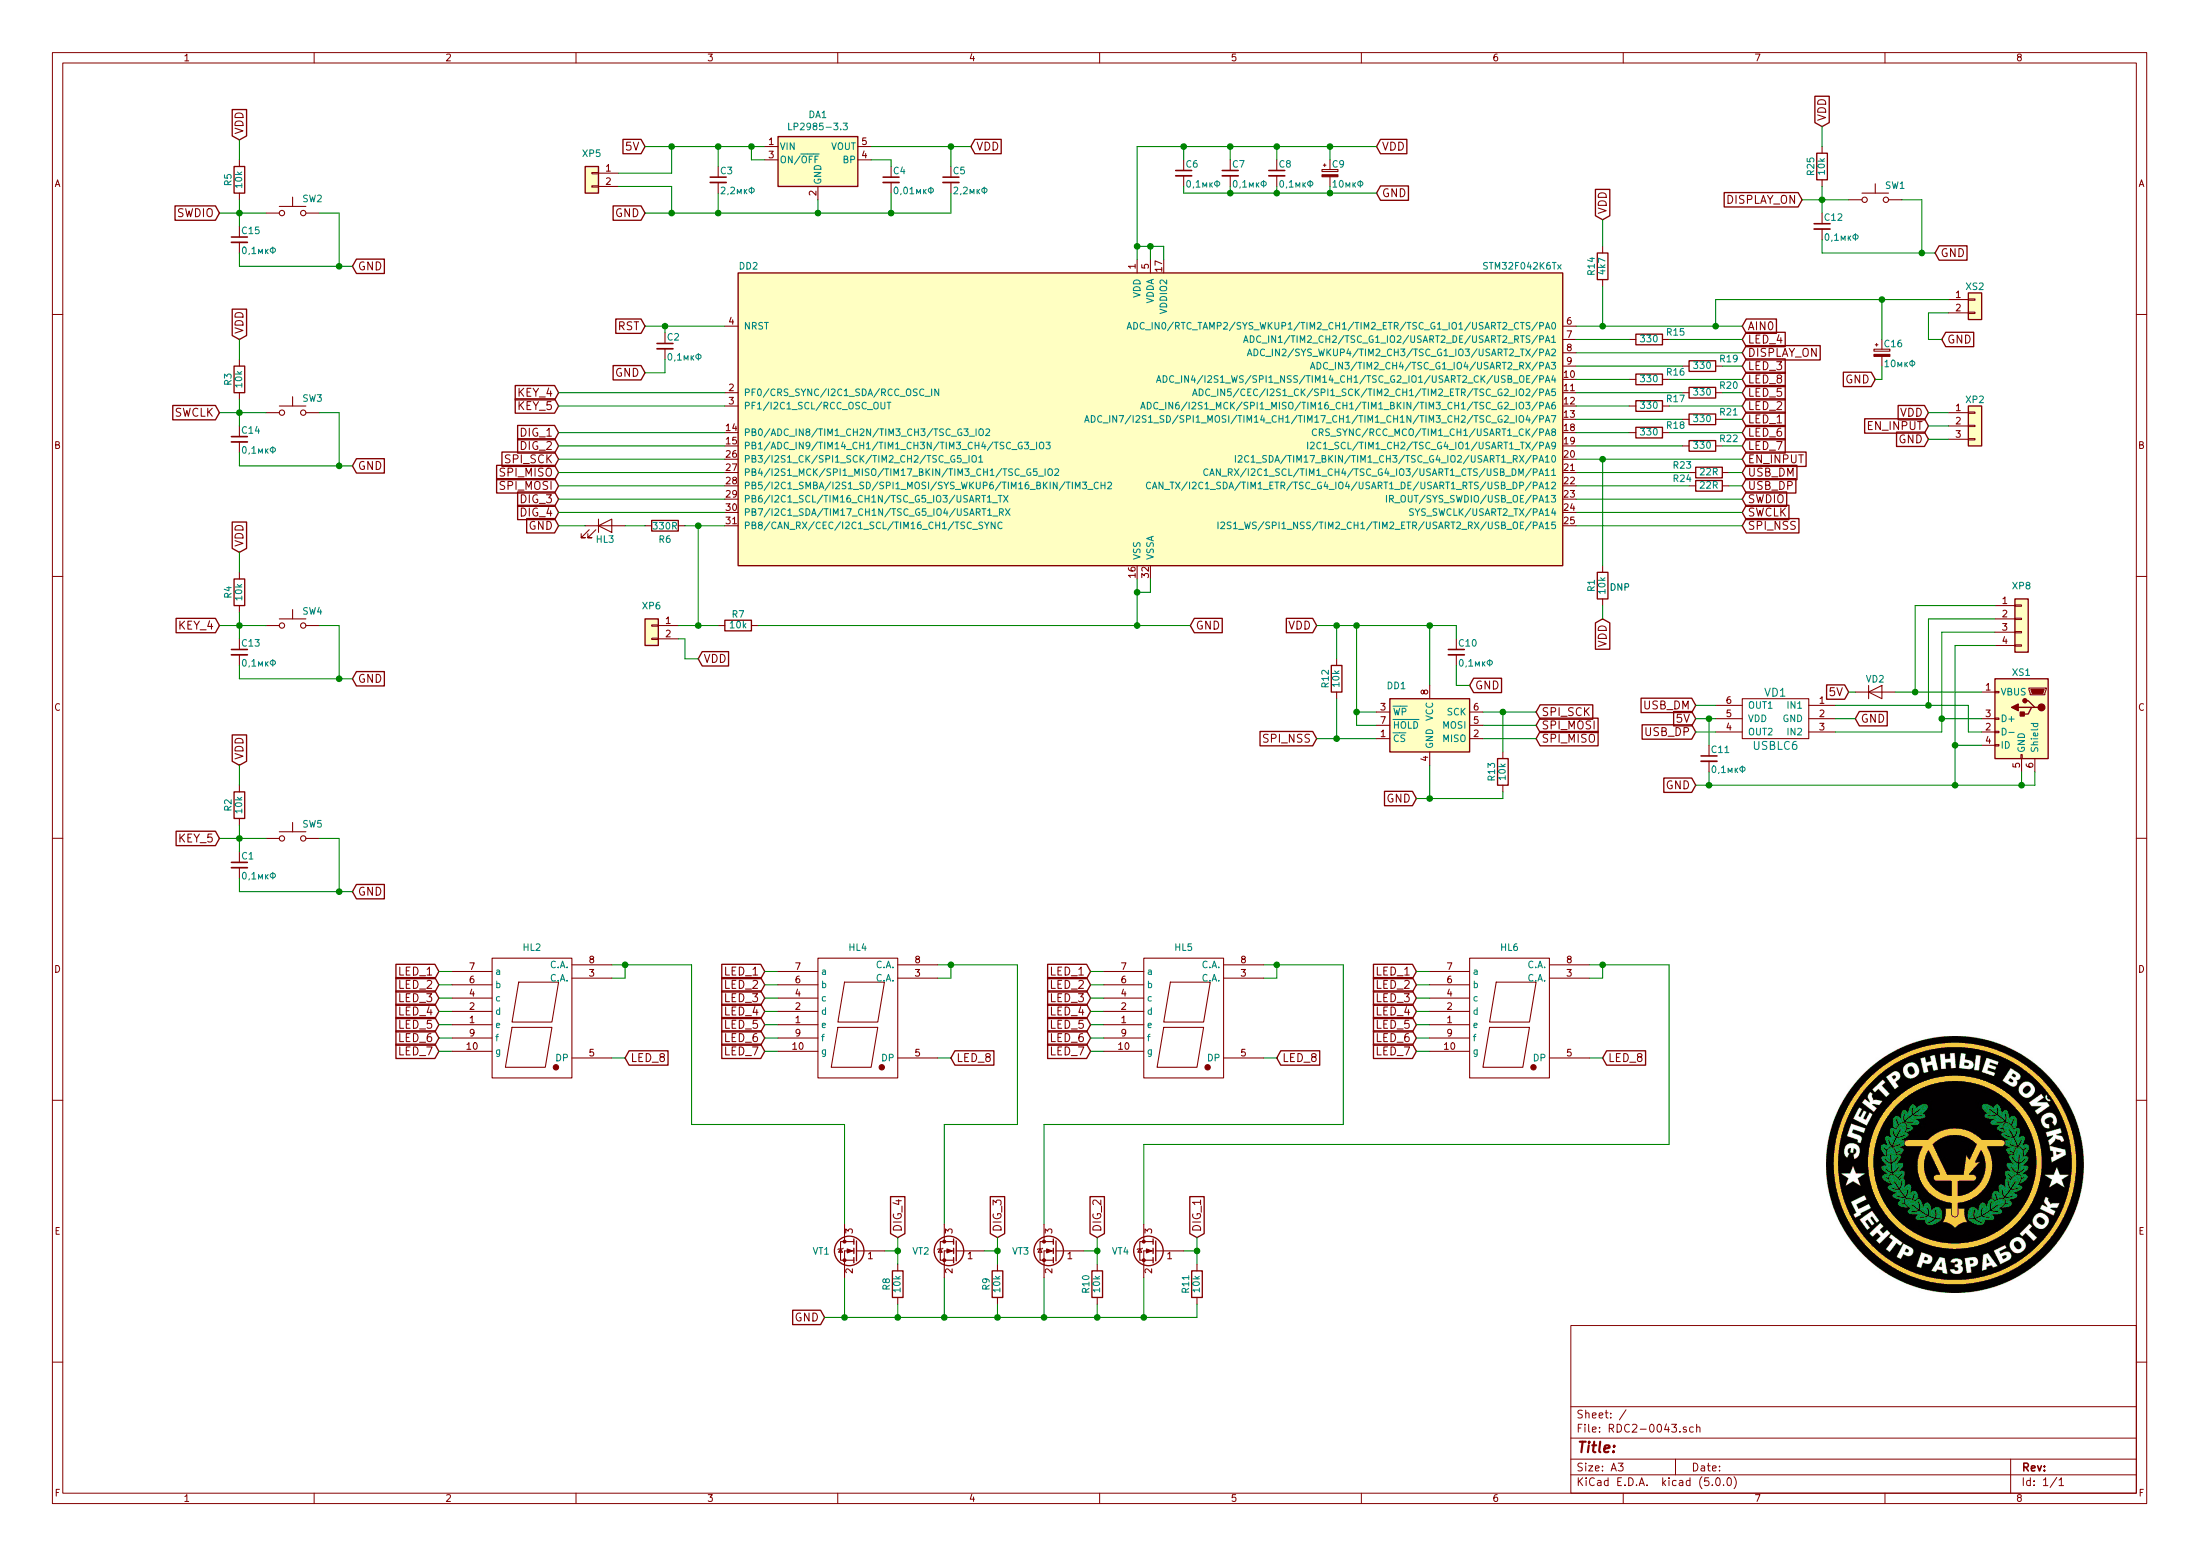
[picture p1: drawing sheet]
EESchema Schematic File Version 4
LIBS:RDC2-0043-cache
EELAYER 26 0
EELAYER END
$Descr A3 16535 11693
encoding utf-8
Sheet 1 1
Title ""
Date ""
Rev ""
Comp ""
Comment1 ""
Comment2 ""
Comment3 ""
Comment4 ""
$EndDescr
$Comp
L Device:C_Small C2
U 1 1
P 5000 2600
F 0 "C2" H 5010 2670 50  0000 L CNN
F 1 "0,1мкФ" H 5010 2520 50  0000 L CNN
F 2 "Capacitors_SMD:C_0603_HandSoldering" H 5000 2600 50  0001 C CNN
F 3 "" H 5000 2600 50  0000 C CNN
	1    5000 2600
	1    0    0    -1  
$EndComp
Text GLabel 10350 1100 2    60   Input ~ 0
VDD
Text GLabel 8950 4700 2    60   Input ~ 0
GND
Text GLabel 10350 1450 2    60   Input ~ 0
GND
$Comp
L Device:C_Small C6
U 1 1
P 8900 1300
F 0 "C6" H 8910 1370 50  0000 L CNN
F 1 "0,1мкФ" H 8910 1220 50  0000 L CNN
F 2 "Capacitors_SMD:C_0603_HandSoldering" H 8900 1300 50  0001 C CNN
F 3 "" H 8900 1300 50  0000 C CNN
	1    8900 1300
	1    0    0    -1  
$EndComp
$Comp
L Device:R R7
U 1 1
P 5550 4700
F 0 "R7" V 5630 4700 50  0000 C CNN
F 1 "10k" V 5550 4700 50  0000 C CNN
F 2 "Resistors_SMD:R_0603_HandSoldering" V 5480 4700 50  0001 C CNN
F 3 "" H 5550 4700 50  0000 C CNN
	1    5550 4700
	0    -1   -1   0   
$EndComp
Text GLabel 4850 2800 0    60   Input ~ 0
GND
Text GLabel 4850 2450 0    60   Input ~ 0
RST
$Comp
L Device:CP_Small C9
U 1 1
P 10000 1300
F 0 "C9" H 10010 1370 50  0000 L CNN
F 1 "10мкФ" H 10010 1220 50  0000 L CNN
F 2 "NewComponents:TantalC_SizeA_EIA-3216_HandSoldering_mm" H 10000 1300 50  0001 C CNN
F 3 "" H 10000 1300 50  0000 C CNN
	1    10000 1300
	1    0    0    -1  
$EndComp
Text GLabel 4850 1600 0    60   Input ~ 0
GND
Text GLabel 7300 1100 2    60   Input ~ 0
VDD
Text GLabel 4850 1100 0    60   Input ~ 0
5V
$Comp
L Device:C_Small C7
U 1 1
P 9250 1300
F 0 "C7" H 9260 1370 50  0000 L CNN
F 1 "0,1мкФ" H 9260 1220 50  0000 L CNN
F 2 "Capacitors_SMD:C_0603_HandSoldering" H 9250 1300 50  0001 C CNN
F 3 "" H 9250 1300 50  0000 C CNN
	1    9250 1300
	1    0    0    -1  
$EndComp
$Comp
L Device:C_Small C5
U 1 1
P 7150 1350
F 0 "C5" H 7160 1420 50  0000 L CNN
F 1 "2,2мкФ" H 7160 1270 50  0000 L CNN
F 2 "Capacitors_SMD:C_0603_HandSoldering" H 7150 1350 50  0001 C CNN
F 3 "" H 7150 1350 50  0000 C CNN
	1    7150 1350
	1    0    0    -1  
$EndComp
$Comp
L Device:C_Small C4
U 1 1
P 6700 1350
F 0 "C4" H 6710 1420 50  0000 L CNN
F 1 "0,01мкФ" H 6710 1270 50  0000 L CNN
F 2 "Capacitors_SMD:C_0603_HandSoldering" H 6700 1350 50  0001 C CNN
F 3 "" H 6700 1350 50  0000 C CNN
	1    6700 1350
	1    0    0    -1  
$EndComp
$Comp
L Device:C_Small C3
U 1 1
P 5400 1350
F 0 "C3" H 5410 1420 50  0000 L CNN
F 1 "2,2мкФ" H 5410 1270 50  0000 L CNN
F 2 "Capacitors_SMD:C_0603_HandSoldering" H 5400 1350 50  0001 C CNN
F 3 "" H 5400 1350 50  0000 C CNN
	1    5400 1350
	1    0    0    -1  
$EndComp
Text GLabel 13100 3850 2    60   Input ~ 0
SWCLK
Text GLabel 9900 4700 0    60   Input ~ 0
VDD
$Comp
L Device:C_Small C10
U 1 1
P 10950 4900
F 0 "C10" H 10960 4970 50  0000 L CNN
F 1 "0,1мкФ" H 10960 4820 50  0000 L CNN
F 2 "Capacitors_SMD:C_0603_HandSoldering" H 10950 4900 50  0001 C CNN
F 3 "" H 10950 4900 50  0000 C CNN
	1    10950 4900
	1    0    0    -1  
$EndComp
$Comp
L Device:R R24
U 1 1
P 12850 3650
F 0 "R24" V 12900 3850 50  0000 C CNN
F 1 "22R" V 12850 3650 50  0000 C CNN
F 2 "Resistors_SMD:R_0603_HandSoldering" V 12780 3650 50  0001 C CNN
F 3 "" H 12850 3650 50  0000 C CNN
	1    12850 3650
	0    -1   -1   0   
$EndComp
$Comp
L Device:R R23
U 1 1
P 12850 3550
F 0 "R23" V 12900 3750 50  0000 C CNN
F 1 "22R" V 12850 3550 50  0000 C CNN
F 2 "Resistors_SMD:R_0603_HandSoldering" V 12780 3550 50  0001 C CNN
F 3 "" H 12850 3550 50  0000 C CNN
	1    12850 3550
	0    -1   -1   0   
$EndComp
$Comp
L NewComponents_KiCad:USBLC6 VD1
U 1 1
P 13350 5400
F 0 "VD1" H 13350 5600 60  0000 C CNN
F 1 "USBLC6" H 13350 5200 60  0000 C CNN
F 2 "NewComponents:SOT23-6L" H 13350 5400 60  0001 C CNN
F 3 "" H 13350 5400 60  0000 C CNN
	1    13350 5400
	-1   0    0    -1  
$EndComp
Text GLabel 13100 3550 2    60   Input ~ 0
USB_DM
Text GLabel 13100 3650 2    60   Input ~ 0
USB_DP
$Comp
L Connector_Generic:Conn_01x02 XP6
U 1 1
P 4900 4700
F 0 "XP6" H 4900 4850 50  0000 C CNN
F 1 "PLS-2" H 4900 4550 50  0001 C CNN
F 2 "NewComponents:Pin_Header_Straight_1x02_mm" H 4900 4700 50  0001 C CNN
F 3 "" H 4900 4700 50  0000 C CNN
	1    4900 4700
	-1   0    0    -1  
$EndComp
Text GLabel 12750 5300 0    60   Input ~ 0
USB_DM
Text GLabel 12750 5500 0    60   Input ~ 0
USB_DP
Text GLabel 12750 5400 0    60   Input ~ 0
5V
Text GLabel 13950 5400 2    60   Input ~ 0
GND
$Comp
L Connector:USB_OTG XS1
U 1 1
P 15200 5400
F 0 "XS1" H 15200 5750 50  0000 C CNN
F 1 "USB_OTG" H 15200 5600 50  0001 C CNN
F 2 "NewComponents:Micro_USB_ElecFreaks" V 15150 5300 50  0001 C CNN
F 3 "" V 15150 5300 50  0000 C CNN
	1    15200 5400
	-1   0    0    -1  
$EndComp
Text GLabel 12750 5900 0    60   Input ~ 0
GND
Text GLabel 13900 5200 0    60   Input ~ 0
5V
$Comp
L Device:C_Small C11
U 1 1
P 12850 5700
F 0 "C11" H 12860 5770 50  0000 L CNN
F 1 "0,1мкФ" H 12860 5620 50  0000 L CNN
F 2 "Capacitors_SMD:C_0603_HandSoldering" H 12850 5700 50  0001 C CNN
F 3 "" H 12850 5700 50  0000 C CNN
	1    12850 5700
	1    0    0    -1  
$EndComp
Text GLabel 10650 6000 0    60   Input ~ 0
GND
Text GLabel 5250 4950 2    60   Input ~ 0
VDD
Text GLabel 13100 3750 2    60   Input ~ 0
SWDIO
Text GLabel 13100 3950 2    60   Input ~ 0
SPI_NSS
Text GLabel 4200 3450 0    60   Input ~ 0
SPI_SCK
Text GLabel 4200 3550 0    60   Input ~ 0
SPI_MISO
Text GLabel 4200 3650 0    60   Input ~ 0
SPI_MOSI
$Comp
L Connector_Generic:Conn_01x02 XP5
U 1 1
P 4450 1300
F 0 "XP5" H 4450 1450 50  0000 C CNN
F 1 "PLS-2" H 4450 1450 50  0001 C CNN
F 2 "NewComponents:Pin_Header_Straight_1x02_mm" H 4450 1300 50  0001 C CNN
F 3 "" H 4450 1300 50  0000 C CNN
	1    4450 1300
	-1   0    0    -1  
$EndComp
Text GLabel 11050 5150 2    60   Input ~ 0
GND
Text GLabel 11550 5550 2    60   Input ~ 0
SPI_MISO
Text GLabel 11550 5450 2    60   Input ~ 0
SPI_MOSI
Text GLabel 11550 5350 2    60   Input ~ 0
SPI_SCK
Text GLabel 9900 5550 0    60   Input ~ 0
SPI_NSS
$Comp
L Device:R R13
U 1 1
P 11300 5800
F 0 "R13" V 11380 5800 50  0000 C CNN
F 1 "10k" V 11300 5800 50  0000 C CNN
F 2 "Resistors_SMD:R_0603_HandSoldering" V 11230 5800 50  0001 C CNN
F 3 "" H 11300 5800 50  0000 C CNN
	1    11300 5800
	-1   0    0    1   
$EndComp
$Comp
L Device:R R12
U 1 1
P 10050 5100
F 0 "R12" V 10130 5100 50  0000 C CNN
F 1 "10k" V 10050 5100 50  0000 C CNN
F 2 "Resistors_SMD:R_0603_HandSoldering" V 9980 5100 50  0001 C CNN
F 3 "" H 10050 5100 50  0000 C CNN
	1    10050 5100
	-1   0    0    1   
$EndComp
Wire Wire Line
	8550 1100 8900 1100
Wire Wire Line
	8550 1100 8550 1850
Wire Wire Line
	8650 1950 8650 1850
Wire Wire Line
	8550 1850 8650 1850
Connection ~ 8550 1850
Wire Wire Line
	8900 1200 8900 1100
Connection ~ 8900 1100
Wire Wire Line
	9250 1100 9250 1200
Connection ~ 9250 1100
Wire Wire Line
	8900 1450 9250 1450
Wire Wire Line
	8900 1450 8900 1400
Wire Wire Line
	9250 1400 9250 1450
Connection ~ 9250 1450
Wire Wire Line
	5000 2450 5000 2500
Wire Wire Line
	5000 2800 5000 2700
Wire Wire Line
	4850 2800 5000 2800
Connection ~ 5000 2450
Wire Wire Line
	10000 1200 10000 1100
Connection ~ 10000 1100
Wire Wire Line
	10000 1400 10000 1450
Connection ~ 10000 1450
Wire Wire Line
	6700 1200 6700 1250
Wire Wire Line
	4850 1100 5050 1100
Wire Wire Line
	5400 1100 5400 1250
Wire Wire Line
	5750 1200 5650 1200
Wire Wire Line
	5650 1200 5650 1100
Connection ~ 5650 1100
Wire Wire Line
	7150 1600 7150 1450
Wire Wire Line
	4850 1600 5050 1600
Wire Wire Line
	6700 1450 6700 1600
Connection ~ 6700 1600
Wire Wire Line
	5400 1450 5400 1600
Connection ~ 5400 1600
Connection ~ 5400 1100
Wire Wire Line
	4200 3650 5450 3650
Wire Wire Line
	11850 3750 13100 3750
Wire Wire Line
	5700 4700 8550 4700
Wire Wire Line
	11850 3850 13100 3850
Wire Wire Line
	11850 3550 12700 3550
Wire Wire Line
	12700 3650 11850 3650
Wire Wire Line
	13100 3550 13000 3550
Wire Wire Line
	13000 3650 13100 3650
Wire Wire Line
	13950 5400 13800 5400
Wire Wire Line
	12750 5400 12850 5400
Wire Wire Line
	12750 5300 12900 5300
Wire Wire Line
	12900 5500 12750 5500
Wire Wire Line
	15200 5900 15200 5800
Wire Wire Line
	12750 5900 12850 5900
Connection ~ 14700 5900
Wire Wire Line
	13800 5300 14500 5300
Wire Wire Line
	14600 4750 14600 5400
Wire Wire Line
	14600 5500 13800 5500
Wire Wire Line
	12850 5400 12850 5600
Wire Wire Line
	5100 4700 5250 4700
Connection ~ 5250 4700
Wire Wire Line
	5100 4800 5150 4800
Wire Wire Line
	5150 4800 5150 4950
Wire Wire Line
	5150 4950 5250 4950
Wire Wire Line
	4200 3550 5450 3550
Wire Wire Line
	5450 3450 4200 3450
Wire Wire Line
	13100 3950 11850 3950
Connection ~ 12850 5400
Wire Wire Line
	12850 5800 12850 5900
Connection ~ 12850 5900
Wire Wire Line
	9900 4700 10050 4700
Wire Wire Line
	10750 4700 10750 5150
Wire Wire Line
	10650 6000 10750 6000
Wire Wire Line
	10750 6000 10750 5750
Wire Wire Line
	11150 5350 11300 5350
Wire Wire Line
	11150 5450 11550 5450
Wire Wire Line
	11550 5550 11150 5550
Wire Wire Line
	11300 5650 11300 5350
Connection ~ 11300 5350
Wire Wire Line
	10950 4700 10950 4800
Connection ~ 10750 4700
Wire Wire Line
	10950 5000 10950 5150
Wire Wire Line
	10950 5150 11050 5150
Wire Wire Line
	10050 4950 10050 4700
Connection ~ 10050 4700
Wire Wire Line
	9900 5550 10050 5550
Wire Wire Line
	10050 5250 10050 5550
Connection ~ 10050 5550
Wire Wire Line
	11300 6000 11300 5950
Connection ~ 10750 6000
Wire Wire Line
	10200 5450 10350 5450
Wire Wire Line
	10200 4700 10200 5350
Connection ~ 10200 4700
Wire Wire Line
	10350 5350 10200 5350
Connection ~ 10200 5350
Wire Wire Line
	7150 1250 7150 1100
Connection ~ 7150 1100
$Comp
L Device:LED HL3
U 1 1
P 4550 3950
F 0 "HL3" H 4550 3850 50  0000 C CNN
F 1 "LED" H 4550 3850 50  0001 C CNN
F 2 "NewComponents:LED_0603_HandSoldering" H 4550 3950 50  0001 C CNN
F 3 "" H 4550 3950 50  0000 C CNN
	1    4550 3950
	1    0    0    -1  
$EndComp
$Comp
L Device:R R6
U 1 1
P 5000 3950
F 0 "R6" V 5100 3950 50  0000 C CNN
F 1 "330R" V 5000 3950 50  0000 C CNN
F 2 "Resistors_SMD:R_0603_HandSoldering" V 4930 3950 50  0001 C CNN
F 3 "" H 5000 3950 50  0000 C CNN
	1    5000 3950
	0    1    1    0   
$EndComp
Text GLabel 13100 3450 2    60   Input ~ 0
EN_INPUT
Text GLabel 13100 2450 2    60   Input ~ 0
AIN0
Wire Wire Line
	11850 2450 12050 2450
$Comp
L Device:R R14
U 1 1
P 12050 2000
F 0 "R14" V 12130 2000 50  0000 C CNN
F 1 "4k7" V 12050 2000 50  0000 C CNN
F 2 "Resistors_SMD:R_0603_HandSoldering" V 11980 2000 50  0001 C CNN
F 3 "" H 12050 2000 50  0000 C CNN
	1    12050 2000
	-1   0    0    1   
$EndComp
Text GLabel 12050 1650 1    60   Input ~ 0
VDD
Wire Wire Line
	12050 1850 12050 1650
Wire Wire Line
	12050 2150 12050 2450
Connection ~ 12050 2450
Text GLabel 4200 3950 0    60   Input ~ 0
GND
Wire Wire Line
	4650 1300 5050 1300
Wire Wire Line
	5050 1300 5050 1100
Connection ~ 5050 1100
Wire Wire Line
	4650 1400 5050 1400
Wire Wire Line
	5050 1400 5050 1600
Connection ~ 5050 1600
$Comp
L Device:D VD2
U 1 1
P 14100 5200
F 0 "VD2" H 14100 5300 50  0000 C CNN
F 1 "D" H 14100 5100 50  0001 C CNN
F 2 "Diodes_SMD:SOD-123" H 14100 5200 50  0001 C CNN
F 3 "" H 14100 5200 50  0000 C CNN
	1    14100 5200
	1    0    0    -1  
$EndComp
Wire Wire Line
	13950 5200 13900 5200
Text GLabel 14500 3100 0    60   Input ~ 0
VDD
$Comp
L Connector_Generic:Conn_01x03 XP2
U 1 1
P 14850 3200
F 0 "XP2" H 14850 3400 50  0000 C CNN
F 1 "CONN_01X03" V 14950 3200 50  0001 C CNN
F 2 "NewComponents:Clem_3Pos_P5" H 14850 3200 50  0001 C CNN
F 3 "" H 14850 3200 50  0000 C CNN
	1    14850 3200
	1    0    0    -1  
$EndComp
$Comp
L stm32:STM32F042K6Tx DD2
U 1 1
P 8650 3150
F 0 "DD2" H 5550 4275 50  0000 L BNN
F 1 "STM32F042K6Tx" H 11750 4275 50  0000 R BNN
F 2 "Housings_QFP:LQFP-32_7x7mm_Pitch0.8mm" H 11750 4225 50  0001 R TNN
F 3 "" H 8650 3150 50  0000 C CNN
	1    8650 3150
	1    0    0    -1  
$EndComp
Wire Wire Line
	5150 3950 5250 3950
Wire Wire Line
	5250 3950 5250 4700
Wire Wire Line
	8550 4350 8550 4450
Connection ~ 8550 4700
Wire Wire Line
	8650 4350 8650 4450
Wire Wire Line
	8650 4450 8550 4450
Connection ~ 8550 4450
Wire Wire Line
	8750 1850 8750 1950
Connection ~ 8650 1850
$Comp
L Device:C_Small C8
U 1 1
P 9600 1300
F 0 "C8" H 9610 1370 50  0000 L CNN
F 1 "0,1мкФ" H 9610 1220 50  0000 L CNN
F 2 "Capacitors_SMD:C_0603_HandSoldering" H 9600 1300 50  0001 C CNN
F 3 "" H 9600 1300 50  0000 C CNN
	1    9600 1300
	1    0    0    -1  
$EndComp
Wire Wire Line
	9600 1200 9600 1100
Connection ~ 9600 1100
Wire Wire Line
	9600 1400 9600 1450
Connection ~ 9600 1450
Connection ~ 5250 3950
Text GLabel 13100 2650 2    60   Input ~ 0
DISPLAY_ON
Wire Wire Line
	11850 2650 13100 2650
$Comp
L Switch:SW_Push SW1
U 1 1
P 14100 1500
F 0 "SW1" H 14250 1610 50  0000 C CNN
F 1 "SW_PUSH" H 14100 1420 50  0001 C CNN
F 2 "NewComponents:TC-0120" H 14100 1500 50  0001 C CNN
F 3 "" H 14100 1500 50  0000 C CNN
	1    14100 1500
	1    0    0    -1  
$EndComp
$Comp
L Device:R R25
U 1 1
P 13700 1250
F 0 "R25" V 13780 1250 50  0000 C CNN
F 1 "10k" V 13700 1250 50  0000 C CNN
F 2 "Resistors_SMD:R_0603_HandSoldering" V 13630 1250 50  0001 C CNN
F 3 "" H 13700 1250 50  0000 C CNN
	1    13700 1250
	-1   0    0    1   
$EndComp
Text GLabel 13700 950  1    60   Input ~ 0
VDD
Text GLabel 14550 1900 2    60   Input ~ 0
GND
$Comp
L Device:R R15
U 1 1
P 12400 2550
F 0 "R15" V 12450 2350 50  0000 C CNN
F 1 "330" V 12400 2550 50  0000 C CNN
F 2 "Resistors_SMD:R_0603_HandSoldering" V 12330 2550 50  0001 C CNN
F 3 "" H 12400 2550 50  0000 C CNN
	1    12400 2550
	0    -1   -1   0   
$EndComp
$Comp
L Device:R R19
U 1 1
P 12800 2750
F 0 "R19" V 12850 2550 50  0000 C CNN
F 1 "330" V 12800 2750 50  0000 C CNN
F 2 "Resistors_SMD:R_0603_HandSoldering" V 12730 2750 50  0001 C CNN
F 3 "" H 12800 2750 50  0000 C CNN
	1    12800 2750
	0    -1   -1   0   
$EndComp
$Comp
L Device:R R16
U 1 1
P 12400 2850
F 0 "R16" V 12450 2650 50  0000 C CNN
F 1 "330" V 12400 2850 50  0000 C CNN
F 2 "Resistors_SMD:R_0603_HandSoldering" V 12330 2850 50  0001 C CNN
F 3 "" H 12400 2850 50  0000 C CNN
	1    12400 2850
	0    -1   -1   0   
$EndComp
$Comp
L Device:R R20
U 1 1
P 12800 2950
F 0 "R20" V 12850 2750 50  0000 C CNN
F 1 "330" V 12800 2950 50  0000 C CNN
F 2 "Resistors_SMD:R_0603_HandSoldering" V 12730 2950 50  0001 C CNN
F 3 "" H 12800 2950 50  0000 C CNN
	1    12800 2950
	0    -1   -1   0   
$EndComp
$Comp
L Device:R R17
U 1 1
P 12400 3050
F 0 "R17" V 12450 2850 50  0000 C CNN
F 1 "330" V 12400 3050 50  0000 C CNN
F 2 "Resistors_SMD:R_0603_HandSoldering" V 12330 3050 50  0001 C CNN
F 3 "" H 12400 3050 50  0000 C CNN
	1    12400 3050
	0    -1   -1   0   
$EndComp
$Comp
L Device:R R21
U 1 1
P 12800 3150
F 0 "R21" V 12850 2950 50  0000 C CNN
F 1 "330" V 12800 3150 50  0000 C CNN
F 2 "Resistors_SMD:R_0603_HandSoldering" V 12730 3150 50  0001 C CNN
F 3 "" H 12800 3150 50  0000 C CNN
	1    12800 3150
	0    -1   -1   0   
$EndComp
$Comp
L Device:R R18
U 1 1
P 12400 3250
F 0 "R18" V 12450 3050 50  0000 C CNN
F 1 "330" V 12400 3250 50  0000 C CNN
F 2 "Resistors_SMD:R_0603_HandSoldering" V 12330 3250 50  0001 C CNN
F 3 "" H 12400 3250 50  0000 C CNN
	1    12400 3250
	0    -1   -1   0   
$EndComp
Text GLabel 13100 2550 2    60   Input ~ 0
LED_4
Text GLabel 13100 2750 2    60   Input ~ 0
LED_3
Text GLabel 13100 2850 2    60   Input ~ 0
LED_8
Text GLabel 13100 2950 2    60   Input ~ 0
LED_5
Text GLabel 13100 3050 2    60   Input ~ 0
LED_2
Text GLabel 13100 3150 2    60   Input ~ 0
LED_1
Text GLabel 13100 3250 2    60   Input ~ 0
LED_6
Wire Wire Line
	13100 2550 12550 2550
Wire Wire Line
	12950 2750 13100 2750
Wire Wire Line
	13100 2850 12550 2850
Wire Wire Line
	12950 2950 13100 2950
Wire Wire Line
	13100 3050 12550 3050
Wire Wire Line
	12950 3150 13100 3150
Wire Wire Line
	13100 3250 12550 3250
$Comp
L Device:R R8
U 1 1
P 6750 9650
F 0 "R8" V 6830 9650 50  0000 C CNN
F 1 "10k" V 6750 9650 50  0000 C CNN
F 2 "Resistors_SMD:R_0603_HandSoldering" V 6680 9650 50  0001 C CNN
F 3 "" H 6750 9650 50  0000 C CNN
	1    6750 9650
	-1   0    0    1   
$EndComp
$Comp
L Device:R R9
U 1 1
P 7500 9650
F 0 "R9" V 7580 9650 50  0000 C CNN
F 1 "10k" V 7500 9650 50  0000 C CNN
F 2 "Resistors_SMD:R_0603_HandSoldering" V 7430 9650 50  0001 C CNN
F 3 "" H 7500 9650 50  0000 C CNN
	1    7500 9650
	-1   0    0    1   
$EndComp
Text GLabel 6750 9300 1    60   Input ~ 0
DIG_4
Text GLabel 7500 9300 1    60   Input ~ 0
DIG_3
Text GLabel 8250 9300 1    60   Input ~ 0
DIG_2
Text GLabel 9000 9300 1    60   Input ~ 0
DIG_1
$Comp
L Device:R R10
U 1 1
P 8250 9650
F 0 "R10" V 8330 9650 50  0000 C CNN
F 1 "10k" V 8250 9650 50  0000 C CNN
F 2 "Resistors_SMD:R_0603_HandSoldering" V 8180 9650 50  0001 C CNN
F 3 "" H 8250 9650 50  0000 C CNN
	1    8250 9650
	-1   0    0    1   
$EndComp
$Comp
L Device:R R11
U 1 1
P 9000 9650
F 0 "R11" V 9080 9650 50  0000 C CNN
F 1 "10k" V 9000 9650 50  0000 C CNN
F 2 "Resistors_SMD:R_0603_HandSoldering" V 8930 9650 50  0001 C CNN
F 3 "" H 9000 9650 50  0000 C CNN
	1    9000 9650
	-1   0    0    1   
$EndComp
Text GLabel 6200 9900 0    60   Input ~ 0
GND
Wire Wire Line
	9000 9900 9000 9800
Wire Wire Line
	6200 9900 6350 9900
Wire Wire Line
	6750 9800 6750 9900
Connection ~ 6750 9900
Wire Wire Line
	7500 9800 7500 9900
Connection ~ 7500 9900
Wire Wire Line
	8250 9800 8250 9900
Connection ~ 8250 9900
Wire Wire Line
	8600 9600 8600 9900
Connection ~ 8600 9900
Wire Wire Line
	7850 9600 7850 9900
Connection ~ 7850 9900
Wire Wire Line
	7100 9600 7100 9900
Connection ~ 7100 9900
Wire Wire Line
	6350 9600 6350 9900
Connection ~ 6350 9900
Wire Wire Line
	6750 9300 6750 9400
Wire Wire Line
	7500 9300 7500 9400
Wire Wire Line
	8250 9300 8250 9400
Wire Wire Line
	9000 9300 9000 9400
Wire Wire Line
	8900 9400 9000 9400
Connection ~ 9000 9400
Wire Wire Line
	8150 9400 8250 9400
Connection ~ 8250 9400
Wire Wire Line
	7400 9400 7500 9400
Connection ~ 7500 9400
Wire Wire Line
	6650 9400 6750 9400
Connection ~ 6750 9400
Text GLabel 13100 3350 2    60   Input ~ 0
LED_7
$Comp
L Device:R R22
U 1 1
P 12800 3350
F 0 "R22" V 12850 3150 50  0000 C CNN
F 1 "330" V 12800 3350 50  0000 C CNN
F 2 "Resistors_SMD:R_0603_HandSoldering" V 12730 3350 50  0001 C CNN
F 3 "" H 12800 3350 50  0000 C CNN
	1    12800 3350
	0    -1   -1   0   
$EndComp
Wire Wire Line
	12950 3350 13100 3350
$Comp
L Device:C_Small C12
U 1 1
P 13700 1700
F 0 "C12" H 13710 1770 50  0000 L CNN
F 1 "0,1мкФ" H 13710 1620 50  0000 L CNN
F 2 "Capacitors_SMD:C_0603_HandSoldering" H 13700 1700 50  0001 C CNN
F 3 "" H 13700 1700 50  0000 C CNN
	1    13700 1700
	1    0    0    -1  
$EndComp
Text GLabel 13550 1500 0    60   Input ~ 0
DISPLAY_ON
Wire Wire Line
	13700 950  13700 1100
Wire Wire Line
	13550 1500 13700 1500
Wire Wire Line
	13700 1400 13700 1500
Connection ~ 13700 1500
Wire Wire Line
	14450 1500 14450 1900
Wire Wire Line
	13700 1900 14450 1900
Wire Wire Line
	13700 1800 13700 1900
Connection ~ 14450 1900
Text GLabel 4200 3250 0    60   Input ~ 0
DIG_1
Text GLabel 4200 3350 0    60   Input ~ 0
DIG_2
Text GLabel 4200 3750 0    60   Input ~ 0
DIG_3
Text GLabel 4200 3850 0    60   Input ~ 0
DIG_4
Wire Wire Line
	5450 3250 4200 3250
Wire Wire Line
	4200 3350 5450 3350
Wire Wire Line
	5450 3750 4200 3750
Wire Wire Line
	4200 3850 5450 3850
Wire Wire Line
	12250 2550 11850 2550
Wire Wire Line
	12650 2750 11850 2750
Wire Wire Line
	11850 2850 12250 2850
Wire Wire Line
	12650 2950 11850 2950
Wire Wire Line
	11850 3050 12250 3050
Wire Wire Line
	12650 3150 11850 3150
Wire Wire Line
	11850 3250 12250 3250
Wire Wire Line
	12650 3350 11850 3350
Text GLabel 3300 7400 0    60   Input ~ 0
LED_2
Text GLabel 3300 7500 0    60   Input ~ 0
LED_3
Text GLabel 3300 7600 0    60   Input ~ 0
LED_4
Text GLabel 3300 7700 0    60   Input ~ 0
LED_5
Text GLabel 3300 7800 0    60   Input ~ 0
LED_6
Text GLabel 3300 7900 0    60   Input ~ 0
LED_7
Text GLabel 4700 7950 2    60   Input ~ 0
LED_8
Text GLabel 3300 7300 0    60   Input ~ 0
LED_1
Wire Wire Line
	4600 7950 4700 7950
Wire Wire Line
	3400 7900 3300 7900
Wire Wire Line
	3300 7800 3400 7800
Wire Wire Line
	3400 7700 3300 7700
Wire Wire Line
	3300 7600 3400 7600
Wire Wire Line
	3400 7500 3300 7500
Wire Wire Line
	3300 7400 3400 7400
Wire Wire Line
	3400 7300 3300 7300
Text GLabel 5750 7400 0    60   Input ~ 0
LED_2
Text GLabel 5750 7500 0    60   Input ~ 0
LED_3
Text GLabel 5750 7600 0    60   Input ~ 0
LED_4
Text GLabel 5750 7700 0    60   Input ~ 0
LED_5
Text GLabel 5750 7800 0    60   Input ~ 0
LED_6
Text GLabel 5750 7900 0    60   Input ~ 0
LED_7
Text GLabel 7150 7950 2    60   Input ~ 0
LED_8
Text GLabel 5750 7300 0    60   Input ~ 0
LED_1
Wire Wire Line
	7050 7950 7150 7950
Wire Wire Line
	5850 7900 5750 7900
Wire Wire Line
	5750 7800 5850 7800
Wire Wire Line
	5850 7700 5750 7700
Wire Wire Line
	5750 7600 5850 7600
Wire Wire Line
	5850 7500 5750 7500
Wire Wire Line
	5750 7400 5850 7400
Wire Wire Line
	5850 7300 5750 7300
Text GLabel 8200 7400 0    60   Input ~ 0
LED_2
Text GLabel 8200 7500 0    60   Input ~ 0
LED_3
Text GLabel 8200 7600 0    60   Input ~ 0
LED_4
Text GLabel 8200 7700 0    60   Input ~ 0
LED_5
Text GLabel 8200 7800 0    60   Input ~ 0
LED_6
Text GLabel 8200 7900 0    60   Input ~ 0
LED_7
Text GLabel 9600 7950 2    60   Input ~ 0
LED_8
Text GLabel 8200 7300 0    60   Input ~ 0
LED_1
Wire Wire Line
	9500 7950 9600 7950
Wire Wire Line
	8300 7900 8200 7900
Wire Wire Line
	8200 7800 8300 7800
Wire Wire Line
	8300 7700 8200 7700
Wire Wire Line
	8200 7600 8300 7600
Wire Wire Line
	8300 7500 8200 7500
Wire Wire Line
	8200 7400 8300 7400
Wire Wire Line
	8300 7300 8200 7300
Text GLabel 10650 7400 0    60   Input ~ 0
LED_2
Text GLabel 10650 7500 0    60   Input ~ 0
LED_3
Text GLabel 10650 7600 0    60   Input ~ 0
LED_4
Text GLabel 10650 7700 0    60   Input ~ 0
LED_5
Text GLabel 10650 7800 0    60   Input ~ 0
LED_6
Text GLabel 10650 7900 0    60   Input ~ 0
LED_7
Text GLabel 12050 7950 2    60   Input ~ 0
LED_8
Text GLabel 10650 7300 0    60   Input ~ 0
LED_1
Wire Wire Line
	11950 7950 12050 7950
Wire Wire Line
	10750 7900 10650 7900
Wire Wire Line
	10650 7800 10750 7800
Wire Wire Line
	10750 7700 10650 7700
Wire Wire Line
	10650 7600 10750 7600
Wire Wire Line
	10750 7500 10650 7500
Wire Wire Line
	10650 7400 10750 7400
Wire Wire Line
	10750 7300 10650 7300
Wire Wire Line
	4600 7250 4700 7250
Wire Wire Line
	5200 7250 5200 8450
Wire Wire Line
	5200 8450 6350 8450
Wire Wire Line
	6350 8450 6350 9200
Wire Wire Line
	4600 7350 4700 7350
Wire Wire Line
	4700 7350 4700 7250
Connection ~ 4700 7250
Wire Wire Line
	7050 7250 7150 7250
Wire Wire Line
	7650 7250 7650 8450
Wire Wire Line
	7650 8450 7100 8450
Wire Wire Line
	7100 8450 7100 9200
Wire Wire Line
	7050 7350 7150 7350
Wire Wire Line
	7150 7350 7150 7250
Connection ~ 7150 7250
Wire Wire Line
	7850 9200 7850 8450
Wire Wire Line
	7850 8450 10100 8450
Wire Wire Line
	10100 7250 10100 8450
Wire Wire Line
	9500 7250 9600 7250
Wire Wire Line
	9500 7350 9600 7350
Wire Wire Line
	9600 7350 9600 7250
Connection ~ 9600 7250
Wire Wire Line
	8600 9200 8600 8600
Wire Wire Line
	8600 8600 12550 8600
Wire Wire Line
	12550 7250 12550 8600
Wire Wire Line
	11950 7250 12050 7250
Wire Wire Line
	11950 7350 12050 7350
Wire Wire Line
	12050 7350 12050 7250
Connection ~ 12050 7250
$Comp
L Connector_Generic:Conn_01x04 XP8
U 1 1
P 15200 4650
F 0 "XP8" H 15200 4900 50  0000 C CNN
F 1 "CONN_01X04" V 15300 4650 50  0001 C CNN
F 2 "NewComponents:pin_header-4-1.5_pitch" H 15200 4650 50  0001 C CNN
F 3 "" H 15200 4650 50  0000 C CNN
	1    15200 4650
	1    0    0    -1  
$EndComp
Wire Wire Line
	14700 4850 15000 4850
Wire Wire Line
	15000 4750 14600 4750
Connection ~ 14600 5400
Wire Wire Line
	15000 4650 14500 4650
Wire Wire Line
	14500 4650 14500 5300
Connection ~ 14500 5300
Wire Wire Line
	15000 4550 14400 4550
Wire Wire Line
	14400 4550 14400 5200
Connection ~ 14400 5200
Wire Wire Line
	8550 1850 8550 1950
Wire Wire Line
	8900 1100 9250 1100
Wire Wire Line
	9250 1100 9600 1100
Wire Wire Line
	9250 1450 9600 1450
Wire Wire Line
	5000 2450 5450 2450
Wire Wire Line
	10000 1100 10350 1100
Wire Wire Line
	10000 1450 10350 1450
Wire Wire Line
	5650 1100 5750 1100
Wire Wire Line
	6700 1600 7150 1600
Wire Wire Line
	5400 1100 5650 1100
Wire Wire Line
	14700 5900 15200 5900
Wire Wire Line
	5250 4700 5400 4700
Wire Wire Line
	12850 5400 12900 5400
Wire Wire Line
	12850 5900 14700 5900
Wire Wire Line
	11300 5350 11550 5350
Wire Wire Line
	10750 4700 10950 4700
Wire Wire Line
	10050 4700 10200 4700
Wire Wire Line
	10050 5550 10350 5550
Wire Wire Line
	10750 6000 11300 6000
Wire Wire Line
	10200 4700 10750 4700
Wire Wire Line
	10200 5350 10200 5450
Wire Wire Line
	7150 1100 7300 1100
Wire Wire Line
	12050 2450 12900 2450
Wire Wire Line
	5050 1100 5400 1100
Wire Wire Line
	5050 1600 5400 1600
Wire Wire Line
	8550 4700 8950 4700
Wire Wire Line
	8550 4450 8550 4700
Wire Wire Line
	8650 1850 8750 1850
Wire Wire Line
	9600 1100 10000 1100
Wire Wire Line
	9600 1450 10000 1450
Wire Wire Line
	6750 9900 7100 9900
Wire Wire Line
	7500 9900 7850 9900
Wire Wire Line
	8250 9900 8600 9900
Wire Wire Line
	8600 9900 9000 9900
Wire Wire Line
	7850 9900 8250 9900
Wire Wire Line
	7100 9900 7500 9900
Wire Wire Line
	6350 9900 6750 9900
Wire Wire Line
	9000 9400 9000 9500
Wire Wire Line
	8250 9400 8250 9500
Wire Wire Line
	7500 9400 7500 9500
Wire Wire Line
	6750 9400 6750 9500
Wire Wire Line
	13700 1500 13700 1600
Wire Wire Line
	14450 1900 14550 1900
Wire Wire Line
	4700 7250 5200 7250
Wire Wire Line
	7150 7250 7650 7250
Wire Wire Line
	9600 7250 10100 7250
Wire Wire Line
	12050 7250 12550 7250
Wire Wire Line
	14700 5600 14700 5900
Wire Wire Line
	14600 5400 14600 5500
Wire Wire Line
	14400 5200 14250 5200
Wire Wire Line
	14300 1500 14450 1500
Wire Wire Line
	13700 1500 13900 1500
Wire Wire Line
	4700 3950 4850 3950
Wire Wire Line
	4850 2450 5000 2450
Wire Wire Line
	4200 3950 4400 3950
Text GLabel 14500 3300 0    60   Input ~ 0
GND
Text GLabel 14500 3200 0    60   Input ~ 0
EN_INPUT
Wire Wire Line
	14500 3100 14650 3100
Wire Wire Line
	14650 3200 14500 3200
Wire Wire Line
	14500 3300 14650 3300
$Comp
L Device:R R1
U 1 1
P 12050 4400
F 0 "R1" V 12130 4400 50  0000 C CNN
F 1 "10k" V 12050 4400 50  0000 C CNN
F 2 "Resistors_SMD:R_0603_HandSoldering" V 11980 4400 50  0001 C CNN
F 3 "" H 12050 4400 50  0000 C CNN
	1    12050 4400
	-1   0    0    1   
$EndComp
Text GLabel 12050 4650 3    60   Input ~ 0
VDD
Wire Wire Line
	12050 4550 12050 4650
Wire Wire Line
	5250 3950 5450 3950
Wire Wire Line
	11850 3450 12050 3450
Wire Wire Line
	12050 4250 12050 3450
Connection ~ 12050 3450
Wire Wire Line
	12050 3450 13100 3450
Wire Wire Line
	14700 5600 14900 5600
Wire Wire Line
	15300 5800 15300 5900
Wire Wire Line
	15300 5900 15200 5900
Connection ~ 15200 5900
Wire Wire Line
	14400 5200 14900 5200
Wire Wire Line
	14800 5300 14800 5500
Wire Wire Line
	14800 5500 14900 5500
$Comp
L Memory_EEPROM:AT25xxx DD1
U 1 1
P 10750 5450
F 0 "DD1" H 10500 5750 50  0000 C CNN
F 1 "AT25xxx" H 10750 5837 50  0001 C CNN
F 2 "" H 10750 5450 50  0001 C CNN
F 3 "http://ww1.microchip.com/downloads/en/DeviceDoc/Atmel-8707-SEEPROM-AT25010B-020B-040B-Datasheet.pdf" H 10750 5450 50  0001 C CNN
	1    10750 5450
	1    0    0    -1  
$EndComp
$Comp
L Regulator_Linear:LP2985-3.3 DA1
U 1 1
P 6150 1200
F 0 "DA1" H 6150 1542 50  0000 C CNN
F 1 "LP2985-3.3" H 6150 1451 50  0000 C CNN
F 2 "Package_TO_SOT_SMD:SOT-23-5" H 6150 1525 50  0001 C CNN
F 3 "http://www.ti.com/lit/ds/symlink/lp2985.pdf" H 6150 1200 50  0001 C CNN
	1    6150 1200
	1    0    0    -1  
$EndComp
Wire Wire Line
	5400 1600 6150 1600
Wire Wire Line
	6150 1500 6150 1600
Connection ~ 6150 1600
Wire Wire Line
	6150 1600 6700 1600
Wire Wire Line
	6550 1200 6700 1200
Wire Wire Line
	6550 1100 7150 1100
$Comp
L Transistor_FET:BSS138 VT1
U 1 1
P 6450 9400
F 0 "VT1" H 6656 9400 50  0000 L CNN
F 1 "BSS138" H 6656 9355 50  0001 L CNN
F 2 "Package_TO_SOT_SMD:SOT-23" H 6650 9325 50  0001 L CIN
F 3 "https://www.fairchildsemi.com/datasheets/BS/BSS138.pdf" H 6450 9400 50  0001 L CNN
	1    6450 9400
	-1   0    0    -1  
$EndComp
$Comp
L Transistor_FET:BSS138 VT2
U 1 1
P 7200 9400
F 0 "VT2" H 7406 9400 50  0000 L CNN
F 1 "BSS138" H 7406 9355 50  0001 L CNN
F 2 "Package_TO_SOT_SMD:SOT-23" H 7400 9325 50  0001 L CIN
F 3 "https://www.fairchildsemi.com/datasheets/BS/BSS138.pdf" H 7200 9400 50  0001 L CNN
	1    7200 9400
	-1   0    0    -1  
$EndComp
$Comp
L Transistor_FET:BSS138 VT3
U 1 1
P 7950 9400
F 0 "VT3" H 8156 9400 50  0000 L CNN
F 1 "BSS138" H 8156 9355 50  0001 L CNN
F 2 "Package_TO_SOT_SMD:SOT-23" H 8150 9325 50  0001 L CIN
F 3 "https://www.fairchildsemi.com/datasheets/BS/BSS138.pdf" H 7950 9400 50  0001 L CNN
	1    7950 9400
	-1   0    0    -1  
$EndComp
$Comp
L Transistor_FET:BSS138 VT4
U 1 1
P 8700 9400
F 0 "VT4" H 8906 9400 50  0000 L CNN
F 1 "BSS138" H 8906 9355 50  0001 L CNN
F 2 "Package_TO_SOT_SMD:SOT-23" H 8900 9325 50  0001 L CIN
F 3 "https://www.fairchildsemi.com/datasheets/BS/BSS138.pdf" H 8700 9400 50  0001 L CNN
	1    8700 9400
	-1   0    0    -1  
$EndComp
$Comp
L Switch:SW_Push SW2
U 1 1
P 2200 1600
F 0 "SW2" H 2350 1710 50  0000 C CNN
F 1 "SW_PUSH" H 2200 1520 50  0001 C CNN
F 2 "NewComponents:TC-0120" H 2200 1600 50  0001 C CNN
F 3 "" H 2200 1600 50  0000 C CNN
	1    2200 1600
	1    0    0    -1  
$EndComp
$Comp
L Device:R R5
U 1 1
P 1800 1350
F 0 "R5" V 1880 1350 50  0000 C CNN
F 1 "10k" V 1800 1350 50  0000 C CNN
F 2 "Resistors_SMD:R_0603_HandSoldering" V 1730 1350 50  0001 C CNN
F 3 "" H 1800 1350 50  0000 C CNN
	1    1800 1350
	-1   0    0    1   
$EndComp
Text GLabel 1800 1050 1    60   Input ~ 0
VDD
Text GLabel 2650 2000 2    60   Input ~ 0
GND
$Comp
L Device:C_Small C15
U 1 1
P 1800 1800
F 0 "C15" H 1810 1870 50  0000 L CNN
F 1 "0,1мкФ" H 1810 1720 50  0000 L CNN
F 2 "Capacitors_SMD:C_0603_HandSoldering" H 1800 1800 50  0001 C CNN
F 3 "" H 1800 1800 50  0000 C CNN
	1    1800 1800
	1    0    0    -1  
$EndComp
Wire Wire Line
	1800 1050 1800 1200
Wire Wire Line
	1650 1600 1800 1600
Wire Wire Line
	1800 1500 1800 1600
Connection ~ 1800 1600
Wire Wire Line
	2550 1600 2550 2000
Wire Wire Line
	1800 2000 2550 2000
Wire Wire Line
	1800 1900 1800 2000
Connection ~ 2550 2000
Wire Wire Line
	1800 1600 1800 1700
Wire Wire Line
	2550 2000 2650 2000
Wire Wire Line
	2400 1600 2550 1600
Wire Wire Line
	1800 1600 2000 1600
$Comp
L Switch:SW_Push SW3
U 1 1
P 2200 3100
F 0 "SW3" H 2350 3210 50  0000 C CNN
F 1 "SW_PUSH" H 2200 3020 50  0001 C CNN
F 2 "NewComponents:TC-0120" H 2200 3100 50  0001 C CNN
F 3 "" H 2200 3100 50  0000 C CNN
	1    2200 3100
	1    0    0    -1  
$EndComp
$Comp
L Device:R R3
U 1 1
P 1800 2850
F 0 "R3" V 1880 2850 50  0000 C CNN
F 1 "10k" V 1800 2850 50  0000 C CNN
F 2 "Resistors_SMD:R_0603_HandSoldering" V 1730 2850 50  0001 C CNN
F 3 "" H 1800 2850 50  0000 C CNN
	1    1800 2850
	-1   0    0    1   
$EndComp
Text GLabel 1800 2550 1    60   Input ~ 0
VDD
Text GLabel 2650 3500 2    60   Input ~ 0
GND
$Comp
L Device:C_Small C14
U 1 1
P 1800 3300
F 0 "C14" H 1810 3370 50  0000 L CNN
F 1 "0,1мкФ" H 1810 3220 50  0000 L CNN
F 2 "Capacitors_SMD:C_0603_HandSoldering" H 1800 3300 50  0001 C CNN
F 3 "" H 1800 3300 50  0000 C CNN
	1    1800 3300
	1    0    0    -1  
$EndComp
Wire Wire Line
	1800 2550 1800 2700
Wire Wire Line
	1650 3100 1800 3100
Wire Wire Line
	1800 3000 1800 3100
Connection ~ 1800 3100
Wire Wire Line
	2550 3100 2550 3500
Wire Wire Line
	1800 3500 2550 3500
Wire Wire Line
	1800 3400 1800 3500
Connection ~ 2550 3500
Wire Wire Line
	1800 3100 1800 3200
Wire Wire Line
	2550 3500 2650 3500
Wire Wire Line
	2400 3100 2550 3100
Wire Wire Line
	1800 3100 2000 3100
$Comp
L Switch:SW_Push SW4
U 1 1
P 2200 4700
F 0 "SW4" H 2350 4810 50  0000 C CNN
F 1 "SW_PUSH" H 2200 4620 50  0001 C CNN
F 2 "NewComponents:TC-0120" H 2200 4700 50  0001 C CNN
F 3 "" H 2200 4700 50  0000 C CNN
	1    2200 4700
	1    0    0    -1  
$EndComp
$Comp
L Device:R R4
U 1 1
P 1800 4450
F 0 "R4" V 1880 4450 50  0000 C CNN
F 1 "10k" V 1800 4450 50  0000 C CNN
F 2 "Resistors_SMD:R_0603_HandSoldering" V 1730 4450 50  0001 C CNN
F 3 "" H 1800 4450 50  0000 C CNN
	1    1800 4450
	-1   0    0    1   
$EndComp
Text GLabel 1800 4150 1    60   Input ~ 0
VDD
Text GLabel 2650 5100 2    60   Input ~ 0
GND
$Comp
L Device:C_Small C13
U 1 1
P 1800 4900
F 0 "C13" H 1810 4970 50  0000 L CNN
F 1 "0,1мкФ" H 1810 4820 50  0000 L CNN
F 2 "Capacitors_SMD:C_0603_HandSoldering" H 1800 4900 50  0001 C CNN
F 3 "" H 1800 4900 50  0000 C CNN
	1    1800 4900
	1    0    0    -1  
$EndComp
Wire Wire Line
	1800 4150 1800 4300
Wire Wire Line
	1650 4700 1800 4700
Wire Wire Line
	1800 4600 1800 4700
Connection ~ 1800 4700
Wire Wire Line
	2550 4700 2550 5100
Wire Wire Line
	1800 5100 2550 5100
Wire Wire Line
	1800 5000 1800 5100
Connection ~ 2550 5100
Wire Wire Line
	1800 4700 1800 4800
Wire Wire Line
	2550 5100 2650 5100
Wire Wire Line
	2400 4700 2550 4700
Wire Wire Line
	1800 4700 2000 4700
$Comp
L Switch:SW_Push SW5
U 1 1
P 2200 6300
F 0 "SW5" H 2350 6410 50  0000 C CNN
F 1 "SW_PUSH" H 2200 6220 50  0001 C CNN
F 2 "NewComponents:TC-0120" H 2200 6300 50  0001 C CNN
F 3 "" H 2200 6300 50  0000 C CNN
	1    2200 6300
	1    0    0    -1  
$EndComp
$Comp
L Device:R R2
U 1 1
P 1800 6050
F 0 "R2" V 1880 6050 50  0000 C CNN
F 1 "10k" V 1800 6050 50  0000 C CNN
F 2 "Resistors_SMD:R_0603_HandSoldering" V 1730 6050 50  0001 C CNN
F 3 "" H 1800 6050 50  0000 C CNN
	1    1800 6050
	-1   0    0    1   
$EndComp
Text GLabel 1800 5750 1    60   Input ~ 0
VDD
Text GLabel 2650 6700 2    60   Input ~ 0
GND
$Comp
L Device:C_Small C1
U 1 1
P 1800 6500
F 0 "C1" H 1810 6570 50  0000 L CNN
F 1 "0,1мкФ" H 1810 6420 50  0000 L CNN
F 2 "Capacitors_SMD:C_0603_HandSoldering" H 1800 6500 50  0001 C CNN
F 3 "" H 1800 6500 50  0000 C CNN
	1    1800 6500
	1    0    0    -1  
$EndComp
Wire Wire Line
	1800 5750 1800 5900
Wire Wire Line
	1650 6300 1800 6300
Wire Wire Line
	1800 6200 1800 6300
Connection ~ 1800 6300
Wire Wire Line
	2550 6300 2550 6700
Wire Wire Line
	1800 6700 2550 6700
Wire Wire Line
	1800 6600 1800 6700
Connection ~ 2550 6700
Wire Wire Line
	1800 6300 1800 6400
Wire Wire Line
	2550 6700 2650 6700
Wire Wire Line
	2400 6300 2550 6300
Wire Wire Line
	1800 6300 2000 6300
Text GLabel 1650 3100 0    60   Input ~ 0
SWCLK
Text GLabel 1650 1600 0    60   Input ~ 0
SWDIO
$Comp
L display:7SEGMENTS HL2
U 1 1
P 4000 7700
F 0 "HL2" H 4000 8283 50  0000 C CNN
F 1 "7SEGMENTS" H 4000 8284 50  0001 C CNN
F 2 "NewComponents:Oasistek_7SegInd_smd" H 4000 8283 50  0001 C CNN
F 3 "" H 4000 7700 50  0000 C CNN
	1    4000 7700
	1    0    0    -1  
$EndComp
$Comp
L display:7SEGMENTS HL4
U 1 1
P 6450 7700
F 0 "HL4" H 6450 8283 50  0000 C CNN
F 1 "7SEGMENTS" H 6450 8284 50  0001 C CNN
F 2 "NewComponents:Oasistek_7SegInd_smd" H 6450 8283 50  0001 C CNN
F 3 "" H 6450 7700 50  0000 C CNN
	1    6450 7700
	1    0    0    -1  
$EndComp
$Comp
L display:7SEGMENTS HL5
U 1 1
P 8900 7700
F 0 "HL5" H 8900 8283 50  0000 C CNN
F 1 "7SEGMENTS" H 8900 8284 50  0001 C CNN
F 2 "NewComponents:Oasistek_7SegInd_smd" H 8900 8283 50  0001 C CNN
F 3 "" H 8900 7700 50  0000 C CNN
	1    8900 7700
	1    0    0    -1  
$EndComp
$Comp
L display:7SEGMENTS HL6
U 1 1
P 11350 7700
F 0 "HL6" H 11350 8283 50  0000 C CNN
F 1 "7SEGMENTS" H 11350 8284 50  0001 C CNN
F 2 "NewComponents:Oasistek_7SegInd_smd" H 11350 8283 50  0001 C CNN
F 3 "" H 11350 7700 50  0000 C CNN
	1    11350 7700
	1    0    0    -1  
$EndComp
Text GLabel 1650 4700 0    60   Input ~ 0
KEY_4
Text GLabel 1650 6300 0    60   Input ~ 0
KEY_5
$Comp
L Device:CP_Small C16
U 1 1
P 14150 2650
F 0 "C16" H 14160 2720 50  0000 L CNN
F 1 "10мкФ" H 14160 2570 50  0000 L CNN
F 2 "NewComponents:TantalC_SizeA_EIA-3216_HandSoldering_mm" H 14150 2650 50  0001 C CNN
F 3 "" H 14150 2650 50  0000 C CNN
	1    14150 2650
	1    0    0    -1  
$EndComp
$Comp
L Connector_Generic:Conn_01x02 XS2
U 1 1
P 14850 2250
F 0 "XS2" H 14850 2350 50  0000 C CNN
F 1 "PLS-2" H 14850 2100 50  0001 C CNN
F 2 "NewComponents:Pin_Header_Straight_1x02_mm" H 14850 2250 50  0001 C CNN
F 3 "" H 14850 2250 50  0000 C CNN
	1    14850 2250
	1    0    0    -1  
$EndComp
Text GLabel 14600 2550 2    60   Input ~ 0
GND
Text GLabel 14100 2850 0    60   Input ~ 0
GND
Wire Wire Line
	14150 2750 14150 2850
Wire Wire Line
	14150 2850 14100 2850
Wire Wire Line
	14150 2550 14150 2250
Wire Wire Line
	14150 2250 14650 2250
Wire Wire Line
	14150 2250 12900 2250
Wire Wire Line
	12900 2250 12900 2450
Connection ~ 14150 2250
Connection ~ 12900 2450
Wire Wire Line
	12900 2450 13100 2450
Wire Wire Line
	14600 2550 14500 2550
Wire Wire Line
	14500 2550 14500 2350
Wire Wire Line
	14500 2350 14650 2350
Text GLabel 4200 3050 0    60   Input ~ 0
KEY_5
Text GLabel 4200 2950 0    60   Input ~ 0
KEY_4
Wire Wire Line
	5450 2950 4200 2950
Wire Wire Line
	4200 3050 5450 3050
Wire Wire Line
	14600 5400 14900 5400
Wire Wire Line
	14500 5300 14800 5300
Wire Wire Line
	14700 4850 14700 5600
Connection ~ 14700 5600
Text Notes 12100 4450 0    50   ~ 0
DNP
$EndSCHEMATC
